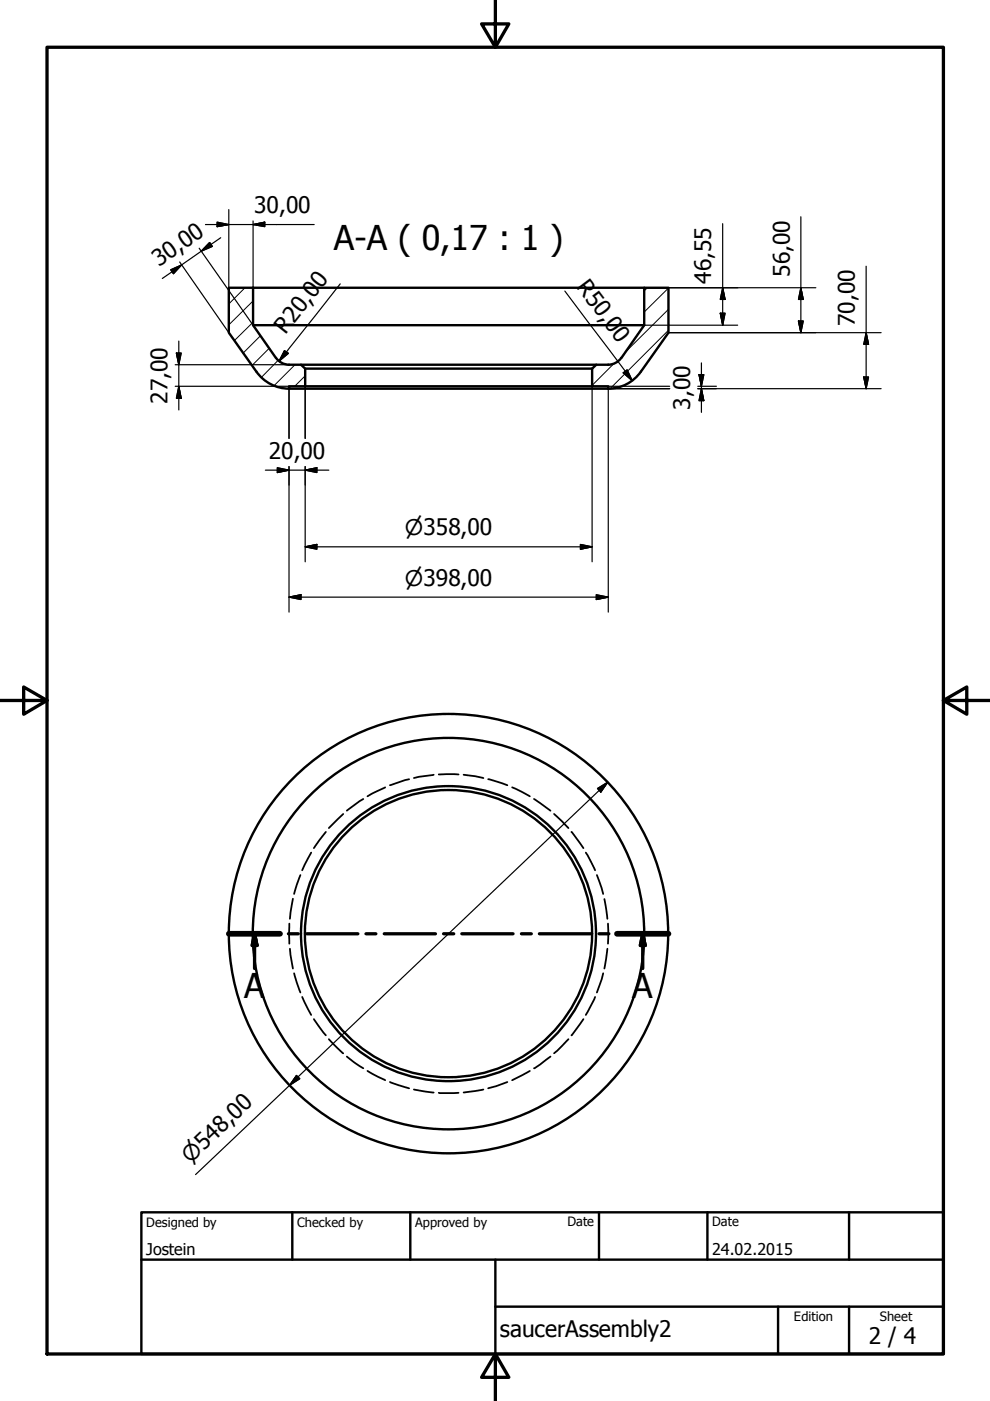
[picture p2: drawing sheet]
<svg xmlns="http://www.w3.org/2000/svg" width="210mm" height="297mm" viewBox="0 0 210 297" stroke-linecap="round" stroke-linejoin="round" font-family="sans-serif">
<!-- layer: Visible (ISO) -->
<g fill="none" stroke="#000" stroke-width=".51">
<path d="M53.7 61h-5.2v9.5l5.9 8.3M53.7 61v7.9l4.8 7M53.7 61h82.9M53.7 68.9h82.9M54.4 78.8a8.5 8.5 0 0 0 6.9 3.6M58.5 75.9a3.4 3.4 0 0 0 2.8 1.4M61.3 77.3h2.5l.9 .9v3.7h-3.4v.5h67.7v-.5h-3.5v-3.7l.9-.9h2.6M63.8 77.3h62.6M64.7 78.2h60.8M131.7 75.9a3.4 3.4 0 0 1-2.8 1.4M131.8 75.9l4.8-7v-7.9h5.1v9.5l-5.8 8.3a8.5 8.5 0 0 1-7 3.6M64.7 81.9h60.8"/>
<path d="M125.5 197.9a30.4 30.4 0 0 0-45-26.7 30.4 30.4 0 0 0-1.9 52.4 30.4 30.4 0 0 0 46.9-23.4v-2.2"/>
<circle cx="95.1" cy="197.9" r="31.3"/>
<circle cx="95.1" cy="197.9" r="41.5"/>
<circle cx="95.1" cy="197.9" r="46.6"/>
</g>
<!-- layer: Visible Narrow (ISO) -->
<g fill="none" stroke="#000" stroke-width=".38">
<path d="M69.1 176.4l-2.6 3.4M72.8 172.6l-3.1 3M77 169.4l-3.5 2.5M81.7 166.9l-3.8 1.9M86.7 165.2l-4 1.3M91.9 164.3l-4.1 .7M93 164.2h4.2M98.3 164.3l4.2 .7M103.5 165.2l4.1 1.3M108.6 166.9l3.7 1.9M113.2 169.4l3.5 2.5M117.5 172.6l3 3"/>
<path d="M121.2 176.4l2.5 3.4M61.3 195.8v4.3M62.1 190.5l-.6 4.3M63.7 185.5l-1.3 4M66 180.8l-1.9 3.7M124.2 180.8l2 3.7M126.6 185.5l1.3 4M128.1 190.6l.7 4.2M128.9 195.8v4.3M61.5 201.2l.6 4.1M62.4 206.4l1.3 4M64.1 211.4l1.9 3.8"/>
<path d="M66.5 216.1l2.6 3.4M123.7 216.1l-2.5 3.4M126.2 211.4l-2 3.8M127.9 206.4l-1.3 4M128.8 201.2l-.7 4.1M69.7 220.3l3.1 3M73.5 224l3.5 2.5M77.9 227.1l3.8 1.9M82.7 229.4l4 1.3M87.8 231l4.1 .6M93 231.7h4.2M102.5 231l-4.2 .6"/>
<path d="M107.6 229.4l-4.1 1.3M112.3 227.1l-3.7 1.9M116.7 224l-3.5 2.5M120.5 220.3l-3 3"/>
</g>
<!-- layer: Section Line (ISO) -->
<g fill="none" stroke="#000" stroke-width=".7">
<path d="M48.5 198h10.9M54 198l.5 2.5h-1zM54 198v7.3M61.2 198h2M65 198h10.9M77.6 198h2.1M81.5 198h10.8M94 198h2.2M97.9 198h10.9M110.6 198h2M114.4 198h10.8M127 198h2.1"/>
<path d="M130.8 198h10.9M136.3 198l.5 2.5h-1zM136.3 198v7.3"/>
</g>
<path d="M48.5 198h10.9M130.8 198h10.9" fill="none" stroke="#000" stroke-width="1.2"/>
<path d="M54 198l.5 2.5zM54 198l.5 2.5h-1zM136.3 198l.5 2.5zM136.3 198l.5 2.5h-1z" fill="#000" stroke="#000" stroke-width=".7"/>
<!-- layer: Title (ISO) -->
<path d="M10 10h190v277.1h-190zM105 0v10l-2.9-4.9h5.8l-2.9 4.9M0 148.5h10l-5-2.8v5.7l5-2.9M200 148.5l5 2.9v-5.7l-5 2.8h10M105 287.1l2.9 4.9h-5.8l2.9-4.9v9.9" fill="none" stroke="#000" stroke-width=".7"/>
<!-- layer: Dimension (ISO) -->
<path d="M30 257h170v30.1h-170zM62 257v10.1M87 257v10.1M127 257v10.1M150 257v10.1M180 257v10.1M30 267.1h170M105 277h95M105 267.1v20M165 277v10.1M180 277v10.1" fill="none" stroke="#000" stroke-width=".51"/>
<!-- layer: Hatch (ISO) -->
<g fill="none" stroke="#000" stroke-width=".21">
<path d="M51.9 61l-3.4 3.4M53.7 68.3l-4 3.9M53.7 63.8l-5.2 5.1M55.2 71.2l-3.6 3.7M57.1 73.8l-3.7 3.7M59 76.4l-3.6 3.7M62.5 77.3l-4.4 4.5M64.7 79.7l-2.2 2.2M130.2 77.1l-4.7 4.6M137.3 61l-.7 .6M141.7 70l-12.4 12.4M141.7 65.6l-9.1 9.1"/>
<path d="M141.7 61.1l-5.1 5.1"/>
</g>
<!-- layer: Dimension (ISO) -->
<g fill="none" stroke="#000" stroke-width=".25">
<path d="M36.2 57.2l2.3-1-1.7 1.8zM38.1 55.5l10.4 15M42.2 52.6l11.5 16.3M43.6 47.6h23M44.4 51.4l.6 .8-2.3 1.1zM46 47.1l2.5 .5-2.5 .5zM46.8 50.4l-12.4 8.6M48.5 44.4v16.6M53.7 47.6l2.4-.5v1zM53.7 46.8v14.2M153.2 47.4v21.5M169.8 46v24.5"/>
<path d="M183.6 56.4v26M37.1 77.3h24.2M37.4 74.9h1l-.5 2.4zM37.9 72.3v14.6M60.3 74.3l.9 .6-2 1.7zM72.1 60.2l-12.9 16.4M119.8 61.7l14.2 19M132.1 79l.9-.6 1 2.3zM136.6 61h36.4M136.6 68.9h19.8M141.7 70.5h45.1M148.2 79.4h1l-.5 2.5z"/>
<path d="M148.7 76.9v10.5M152.7 66.4h1l-.5 2.5zM153.2 61l.5 2.5h-1zM169.3 68.1h1l-.5 2.4zM169.8 61l.5 2.5h-1zM183.1 79.9h1l-.5 2.5zM183.6 70.5l.5 2.5h-1zM37.1 81.9h24.2v11M37.9 81.9l.5 2.5h-1zM56.3 99.7h13.4M58.8 99.2l2.5 .5-2.5 .5zM61.3 98.9v30.9"/>
<path d="M64.7 99.7l2.5-.5v1zM64.7 81.9v11M64.7 98.9v20.2M125.5 81.9v37.2M129 81.9h13M142 82.4h-13v47.4M148 81.9h3.9M148 82.4h38.8M148.7 82.4l.5 2.5h-1zM64.7 115.9l2.5-.5v1zM64.7 115.9h60.8M123.1 115.4l2.4 .5-2.4 .5z"/>
<path d="M61.3 126.6l2.5-.5v1zM61.3 126.6h67.7M126.4 126.1l2.6 .5-2.6 .5zM126.7 167.2l2.1-1.4-1.4 2.1zM128.8 165.8l-87.3 83.2M62.9 228l.7 .7-2.2 1.4z"/>
</g>
<g fill="#000" stroke="#000" stroke-width=".25">
<path d="M38.5 56.2l-1.7 1.8zM36.2 57.2l2.3-1-1.7 1.8zM44.4 51.4l-1.7 1.9zM44.4 51.4l.6 .8-2.3 1.1zM46 48.1l2.5-.5zM46 47.1l2.5 .5-2.5 .5zM53.7 47.6l2.4-.5zM53.7 47.6l2.4-.5v1zM37.4 74.9l.5 2.4zM37.4 74.9h1l-.5 2.4zM60.3 74.3l-1.1 2.3zM60.3 74.3l.9 .6-2 1.7z"/>
<path d="M132.1 79l1.9 1.7zM132.1 79l.9-.6 1 2.3zM148.2 79.4l.5 2.5zM148.2 79.4h1l-.5 2.5zM152.7 66.4l.5 2.5zM152.7 66.4h1l-.5 2.5zM153.2 61l.5 2.5zM153.2 61l.5 2.5h-1zM169.3 68.1l.5 2.4zM169.3 68.1h1l-.5 2.4zM169.8 61l.5 2.5zM169.8 61l.5 2.5h-1z"/>
<path d="M183.1 79.9l.5 2.5zM183.1 79.9h1l-.5 2.5zM183.6 70.5l.5 2.5zM183.6 70.5l.5 2.5h-1zM37.9 81.9l.5 2.5zM37.9 81.9l.5 2.5h-1zM64.7 99.7l2.5-.5zM64.7 99.7l2.5-.5v1zM148.7 82.4l.5 2.5zM148.7 82.4l.5 2.5h-1zM58.8 100.2l2.5-.5zM58.8 99.2l2.5 .5-2.5 .5z"/>
<path d="M64.7 115.9l2.5-.5zM64.7 115.9l2.5-.5v1zM123.1 116.4l2.4-.5zM123.1 115.4l2.4 .5-2.4 .5zM61.3 126.6l2.5-.5zM61.3 126.6l2.5-.5v1zM126.4 127.1l2.6-.5zM126.4 126.1l2.6 .5-2.6 .5zM128.8 165.8l-1.4 2.1zM126.7 167.2l2.1-1.4-1.4 2.1zM62.9 228l-1.5 2.1zM62.9 228l.7 .7-2.2 1.4z"/>
</g>
<g font-size="7.2">
<text x="70.8" y="53.1">A-A ( 0,17 : 1 )</text>
<text x="51.8" y="211.7">A</text>
<text x="134" y="211.7">A</text>
</g>
<g font-size="4.8">
<text x="53.9" y="45.2">30,00</text>
<text x="33.7" y="56.6" transform="rotate(-35 33.7 56.6)">30,00</text>
<text x="167.4" y="58.7" transform="rotate(-90 167.4 58.7)">56,00</text>
<text x="122.1" y="60.9" transform="rotate(53 122.1 60.9)">R50,00</text>
<text x="150.8" y="60.2" transform="rotate(-90 150.8 60.2)">46,55</text>
<text x="60.5" y="71" transform="rotate(-52 60.5 71)">R20,00</text>
<text x="181.2" y="69.1" transform="rotate(-90 181.2 69.1)">70,00</text>
<text x="35.5" y="85.6" transform="rotate(-90 35.5 85.6)">27,00</text>
<text x="146.3" y="86.9" transform="rotate(-90 146.3 86.9)">3,00</text>
<text x="57" y="97.3">20,00</text>
<text x="106" y="283.4">saucerAssembly2</text>
<text x="184.2" y="285">2 / 4</text>
</g>
<g font-size="4.6">
<text x="85.9" y="113.5">⌀358,00</text>
<text x="85.9" y="124.2">⌀398,00</text>
<text x="40.4" y="246.7" transform="rotate(-44 40.4 246.7)">⌀548,00</text>
</g>
<g font-size="3.4">
<text x="31" y="266">Jostein</text>
<text x="151" y="266">24.02.2015</text>
</g>
<g font-size="2.7">
<text x="31" y="260.1">Designed by</text>
<text x="63" y="260.1">Checked by</text>
<text x="88" y="260.1">Approved by</text>
<text x="120.3" y="260">Date</text>
<text x="151" y="260">Date</text>
<text x="168.3" y="280.1">Edition</text>
<text x="186.6" y="280.1">Sheet</text>
</g>
</svg>
